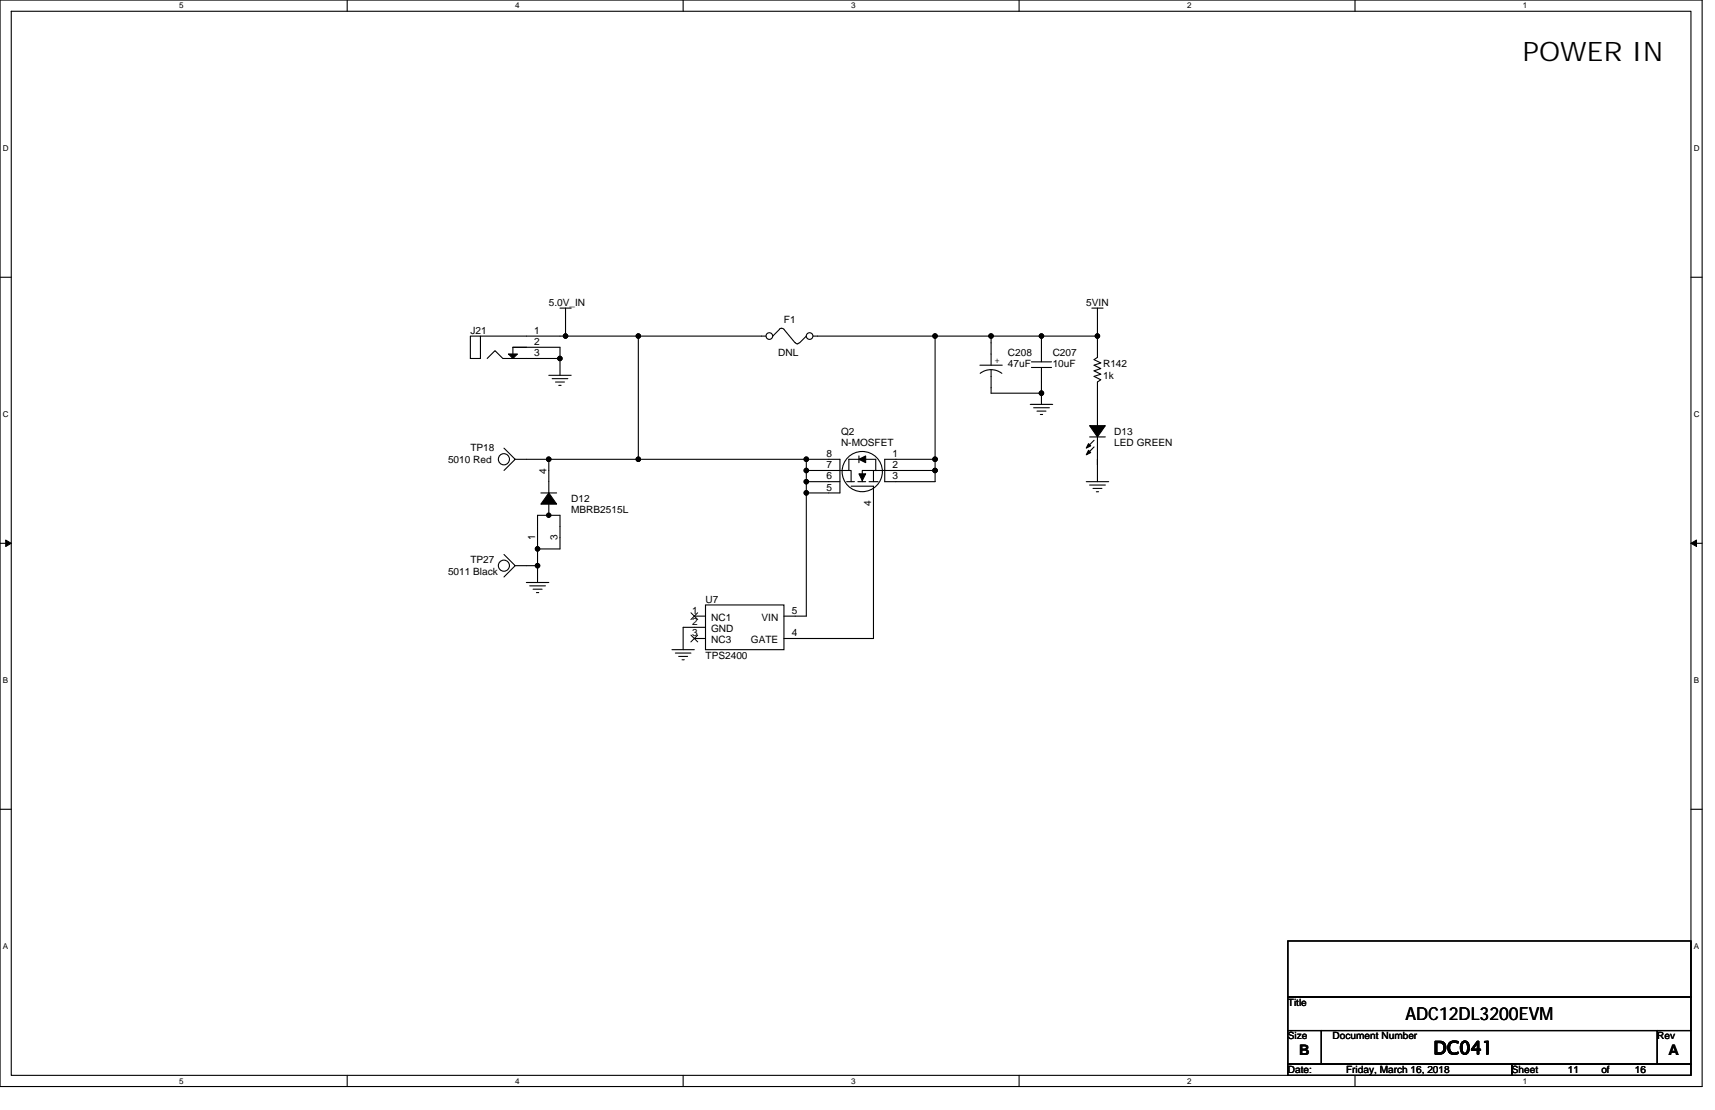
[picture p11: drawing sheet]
<svg xmlns="http://www.w3.org/2000/svg" width="432mm" height="279mm" viewBox="0 0 432 279" stroke-linecap="round" stroke-linejoin="round" font-family="sans-serif">
<path d="M0 0h428.6v273.5h-428.6zM2.8 2.8h422.9v267.9h-422.9z" fill="none" stroke="#000" stroke-width=".28"/>
<g fill="#fff">
<path d="M45.1 .3h1.1v2.3h-1.1z"/>
<path d="M45.1 271h1.1v2.2h-1.1z"/>
</g>
<path d="M87.4 0v2.8M87.4 270.7v2.8" fill="none" stroke="#000" stroke-width=".28"/>
<g fill="#fff">
<path d="M129.7 .3h1.1v2.3h-1.1z"/>
<path d="M129.7 271h1.1v2.2h-1.1z"/>
</g>
<path d="M172 0v2.8M172 270.7v2.8" fill="none" stroke="#000" stroke-width=".28"/>
<g fill="#fff">
<path d="M214.3 .3h1.1v2.3h-1.1z"/>
<path d="M214.3 271h1.1v2.2h-1.1z"/>
</g>
<path d="M256.6 0v2.8M256.6 270.7v2.8" fill="none" stroke="#000" stroke-width=".28"/>
<g fill="#fff">
<path d="M298.9 .3h1.1v2.3h-1.1z"/>
<path d="M298.9 271h1.1v2.2h-1.1z"/>
</g>
<path d="M341.2 0v2.8M341.2 270.7v2.8" fill="none" stroke="#000" stroke-width=".28"/>
<g fill="#fff">
<path d="M383.5 .3h1.1v2.3h-1.1z"/>
<path d="M383.5 271h1.1v2.2h-1.1z"/>
<path d="M.7 36.3h1.5v2.3h-1.5z"/>
<path d="M426.5 36.3h1.4v2.3h-1.4z"/>
<path d="M.7 103.3h1.5v2.2h-1.5z"/>
<path d="M426.5 103.3h1.4v2.2h-1.4z"/>
</g>
<path d="M0 69.8h2.8M425.7 69.8h2.9" fill="none" stroke="#000" stroke-width=".28"/>
<g fill="#fff">
<path d="M.7 170.2h1.4v2.3h-1.4z"/>
<path d="M426.5 170.2h1.3v2.3h-1.3z"/>
</g>
<path d="M0 136.8h2.8M425.7 136.8h2.9" fill="none" stroke="#000" stroke-width=".28"/>
<path d="M1.4 135.9l1.4 .9-1.4 .8zM425.7 136.8l1.4-.9v1.7z" fill="#000" stroke="#000" stroke-width=".25"/>
<g fill="#fff">
<path d="M.7 237.2h1.4v2.2h-1.4z"/>
<path d="M426.4 237.2h1.4v2.2h-1.4z"/>
</g>
<g fill="none" stroke="#000" stroke-width=".28">
<path d="M141 77.6h2.8M142.4 77.6v7M274.9 77.6h2.8M276.3 77.6v7M118.4 84.6h2.6v5.6h-2.6zM121 84.6h21.4M122.7 90.2l1.9-1.9 2 1.9h14.4M129.1 87.4h3.4M129.1 87.4v1.7M132.5 87.4h8.5v7.1M138.2 94.5h5.6M139 95.3h4"/>
<path d="M139.9 96.2h2.2M140.7 97h.6M142.4 84.6h18.3M160.7 84.6v31M160.7 84.6h31M196.2 82.9l.4-.2h.6l3 3.6M196.3 82.9l-1.7 1.7M201.2 86.2l-.5 .4-.5-.4M203 84.6l-1.7 1.7M205.8 84.6h29.6M235.4 84.6v31M235.4 84.6h14.1"/>
<path d="M249.5 84.6v1.7M249.5 97.6v1.4h12.7M249.5 84.6h12.7M259.7 92.5h5.1M259.7 91.1h5.1M262.2 84.6h14.1v5.4l-.8 .5 1.7 .9-1.7 .5 1.7 .9-1.7 .5 1.7 .9-1.7 .5 1.7 .9-.9 .6v5.3M262.2 84.6v6.5M262.2 92.5v6.5M262.2 99v2.8M132.5 115.6h5.7M138.2 115.6h22.5M138.2 115.6v2.8"/>
<path d="M160.7 115.6h42.3M203 115.6v2.8M203 118.4v2.8h8.5M203 118.4h11.3v2.8M203 115.6h8.5v8.5h-8.5v-2.9M216.3 114.8v1.7M216.6 115.6h-2.9v2.8M218 115.6h2.5v2.8h2.3v-2.8h12.6M219.9 118.4v2.8M220.8 118.4h-3.7v2.8M222.8 118.4h12.6v2.8h-12.6zM235.4 115.6v2.8"/>
<path d="M259.4 101.8h5.6M260.2 102.6h4M261.1 103.5h2.3M261.9 104.3h.6M276.3 115.6v1.4M276.3 118.4v2.8M135.3 135.3v2.9M135.3 138.2v4.2M141 135.3v2.9h-5.7M203 124.1v31h-5.6M213.2 121.2h1.9M214.3 122.4h5.6v38.3h-22.5"/>
<path d="M216 121.2h2M218.8 121.2h2.3M273.5 121.2h5.6M274.3 122.1h4M275.2 122.9h2.3M276 123.8h.6M132.5 146.6h5.7M132.5 142.4h2.8M133.4 147.5h3.9M134.2 148.3h2.3M135.1 149.2h.5M135.3 142.4v4.2"/>
<path d="M174.8 155.1h2.8M177.6 152.3h19.8v11.2h-19.8zM177.6 157.9h-5.6v5.6M169.2 163.5h5.6M170 164.4h4M170.9 165.2h2.2M171.7 166.1h.6M174.8 160.7h2.8M0 203.7h2.8M425.7 203.7h2.9M324.3 236.9h101.4v14.1h-101.4zM324.3 251h101.4v8.4h-101.4z"/>
<path d="M324.3 259.4h8.4v8.5h-8.4zM332.7 259.4h84.6v8.5h-84.6zM417.3 259.4h8.4v8.5h-8.4zM324.3 267.9h56.3v2.8h-56.3zM380.6 267.9h45.1v2.8h-45.1z"/>
<circle cx="217.1" cy="118.7" r="5.1"/>
</g>
<g fill="#000" stroke="#000" stroke-width=".28">
<path d="M128 89.1h2.3l-1.2 1.1z" fill-rule="evenodd"/>
<path d="M216.3 115.6l1.7-.8v1.7z" fill-rule="evenodd"/>
<path d="M216.3 119.3h1.7l-.9 1.7z" fill-rule="evenodd"/>
<circle cx="141" cy="90.2" r=".55"/>
<circle cx="142.4" cy="84.6" r=".55"/>
<circle cx="160.7" cy="84.6" r=".55"/>
<circle cx="235.4" cy="84.6" r=".56"/>
<circle cx="249.5" cy="84.6" r=".56"/>
<circle cx="262.2" cy="99" r=".56"/>
<circle cx="262.2" cy="84.6" r=".55"/>
<circle cx="276.3" cy="84.6" r=".55"/>
<circle cx="138.1" cy="115.6" r=".56"/>
<circle cx="160.7" cy="115.6" r=".56"/>
<circle cx="203" cy="115.6" r=".56"/>
<circle cx="203" cy="118.4" r=".55"/>
<circle cx="235.4" cy="115.6" r=".57"/>
<circle cx="235.4" cy="118.4" r=".56"/>
<circle cx="135.3" cy="138.2" r=".55"/>
<circle cx="203" cy="121.2" r=".55"/>
<circle cx="203" cy="124.1" r=".55"/>
<circle cx="135.3" cy="142.4" r=".55"/>
</g>
<path d="M174 154.2l1.7 1.8M174 159.9l1.7 1.7M175.7 154.2l-1.8 1.8M175.7 159.9l-1.8 1.7" fill="none" stroke="#000" stroke-width=".25"/>
<circle cx="193.7" cy="84.6" r=".84" fill="#fff" stroke="#000" stroke-width=".28"/>
<path d="M191.7 84.6h1.2" fill="none" stroke="#000" stroke-width=".28"/>
<circle cx="203.8" cy="84.6" r=".84" fill="#fff" stroke="#000" stroke-width=".28"/>
<g fill="none" stroke="#000" stroke-width=".28">
<path d="M204.7 84.6h1.1M246.7 91.9h5.6M246.8 94a4.5 4.5 0 0 1 5.4 0M249.5 93v4.6M249.5 86.3v5.6M126.9 112.8l2.8 2.8-2.8 2.8M129.7 115.6h2.8M138.2 118.4v5.7M274.3 110h4M275.5 110.8l-1.7 1.7M275.5 112.5l-1.7 1.7M276.3 101.5v5.6"/>
<path d="M276.3 110v8.4M126.9 139.6l2.8 2.8-2.8 2.8M135.3 135.3v-5.6h5.7v5.6M136.2 124.1h3.9M138.2 126.9v2.8M129.7 142.4h2.8"/>
<circle cx="126.9" cy="115.6" r="1.4"/>
<circle cx="126.9" cy="142.4" r="1.4"/>
</g>
<g fill="#000" stroke="#000" stroke-width=".28">
<path d="M274.1 113.3l.5 .6-1.1 .6z" fill-rule="evenodd"/>
<path d="M274.1 111.7l.5 .5-1.1 .6z" fill-rule="evenodd"/>
<path d="M274.3 107.1h4l-2 2.9z" fill-rule="evenodd"/>
<path d="M138.2 124.1l1.9 2.8h-3.9z" fill-rule="evenodd"/>
<circle cx="141" cy="90.2" r=".55"/>
<circle cx="142.4" cy="84.6" r=".55"/>
<circle cx="160.7" cy="84.6" r=".55"/>
<circle cx="235.4" cy="84.6" r=".56"/>
<circle cx="249.5" cy="84.6" r=".56"/>
<circle cx="262.2" cy="99" r=".56"/>
<circle cx="262.2" cy="84.6" r=".55"/>
<circle cx="276.3" cy="84.6" r=".55"/>
<circle cx="138.1" cy="115.6" r=".56"/>
<circle cx="160.7" cy="115.6" r=".56"/>
<circle cx="203" cy="115.6" r=".56"/>
<circle cx="203" cy="118.4" r=".55"/>
<circle cx="235.4" cy="115.6" r=".57"/>
<circle cx="235.4" cy="118.4" r=".56"/>
<circle cx="135.3" cy="138.2" r=".55"/>
<circle cx="138.1" cy="129.7" r=".56"/>
<circle cx="203" cy="121.2" r=".55"/>
<circle cx="203" cy="124.1" r=".55"/>
<circle cx="135.3" cy="142.4" r=".55"/>
</g>
<text font-size="6.8" x="383.5" y="15.3">POWER IN</text>
<g font-size="4.5">
<text x="353.8" y="256.9">ADC12DL3200EVM</text>
<text x="360.9" y="265.3">DC041</text>
</g>
<g font-size="3.7">
<text x="327.1" y="265.6">B</text>
<text x="420.1" y="265.6">A</text>
</g>
<g font-size="2.5">
<text x="138.2" y="77">5.0V_IN</text>
<text x="273.5" y="77">5VIN</text>
<text x="197.4" y="81.2">F1</text>
<text x="118.4" y="84">J21</text>
<text x="134.5" y="89.6">3</text>
<text x="134.5" y="86.8">2</text>
<text x="134.5" y="84">1</text>
<text x="196" y="89.7">DNL</text>
<text x="253.8" y="89.7">C208</text>
<text x="265" y="89.7">C207</text>
<text x="250.4" y="91.4">+</text>
<text x="253.8" y="92.5">47uF</text>
<text x="265" y="92.5">10uF</text>
<text x="277.7" y="92.5">R142</text>
<text x="277.7" y="95.3">1k</text>
<text x="118.4" y="113.6">TP18</text>
<text x="211.8" y="109.4">Q2</text>
<text x="211.8" y="112.2">N-MOSFET</text>
<text x="280.5" y="109.4">D13</text>
<text x="280.5" y="112.2">LED GREEN</text>
<text x="112.8" y="116.4">5010 Red</text>
<text x="137.6" y="119.3" transform="rotate(-90 137.6 119.3)">4</text>
<text x="208.1" y="117.8">7</text>
<text x="208.1" y="115">8</text>
<text x="224.7" y="117.8">2</text>
<text x="224.7" y="115">1</text>
<text x="208.1" y="123.5">5</text>
<text x="208.1" y="120.6">6</text>
<text x="224.7" y="120.6">3</text>
<text x="143.8" y="126.3">D12</text>
<text x="143.8" y="129.1">MBRB2515L</text>
<text x="219.3" y="127.5" transform="rotate(-90 219.3 127.5)">4</text>
<text x="134.7" y="135.9" transform="rotate(-90 134.7 135.9)">1</text>
<text x="140.4" y="135.9" transform="rotate(-90 140.4 135.9)">3</text>
<text x="118.4" y="141.8">TP27</text>
<text x="112.8" y="144.6">5011 Black</text>
<text x="174.2" y="154.5">1</text>
<text x="177.6" y="151.7">U7</text>
<text x="199.3" y="154.5">5</text>
<text x="174.2" y="157.3">2</text>
<text x="174.2" y="160.1">3</text>
<text x="179" y="156.2">NC1</text>
<text x="179" y="159">GND</text>
<text x="179" y="161.9">NC3</text>
<text x="189.1" y="161.9">GATE</text>
<text x="191.7" y="156.2">VIN</text>
<text x="199.3" y="160.1">4</text>
<text x="177.6" y="165.8">TPS2400</text>
<text x="324.3" y="253.2">Title</text>
<text x="324.3" y="261.6">Size</text>
<text x="335.5" y="261.6">Document Number</text>
<text x="417.3" y="261.6">Rev</text>
<text x="324.3" y="270.1">Date:</text>
<text x="338.9" y="270.1">Friday, March 16, 2018</text>
<text x="380.6" y="270.1">Sheet</text>
<text x="394.7" y="270.1">11</text>
<text x="403.2" y="270.1">of</text>
<text x="411.6" y="270.1">16</text>
</g>
<g font-size="2">
<text x="45.1" y="2.1">5</text>
<text x="129.7" y="2.1">4</text>
<text x="214.3" y="2.1">3</text>
<text x="298.9" y="2.1">2</text>
<text x="383.5" y="2.1">1</text>
<text x=".7" y="38.1">D</text>
<text x="426.5" y="38.1">D</text>
<text x=".7" y="105.1">C</text>
<text x="426.5" y="105.1">C</text>
<text x=".7" y="172">B</text>
<text x="426.5" y="172">B</text>
<text x=".7" y="239">A</text>
<text x="426.5" y="239">A</text>
<text x="45.1" y="272.8">5</text>
<text x="129.7" y="272.8">4</text>
<text x="214.3" y="272.8">3</text>
<text x="298.9" y="272.8">2</text>
<text x="383.5" y="272.8">1</text>
</g>
</svg>
